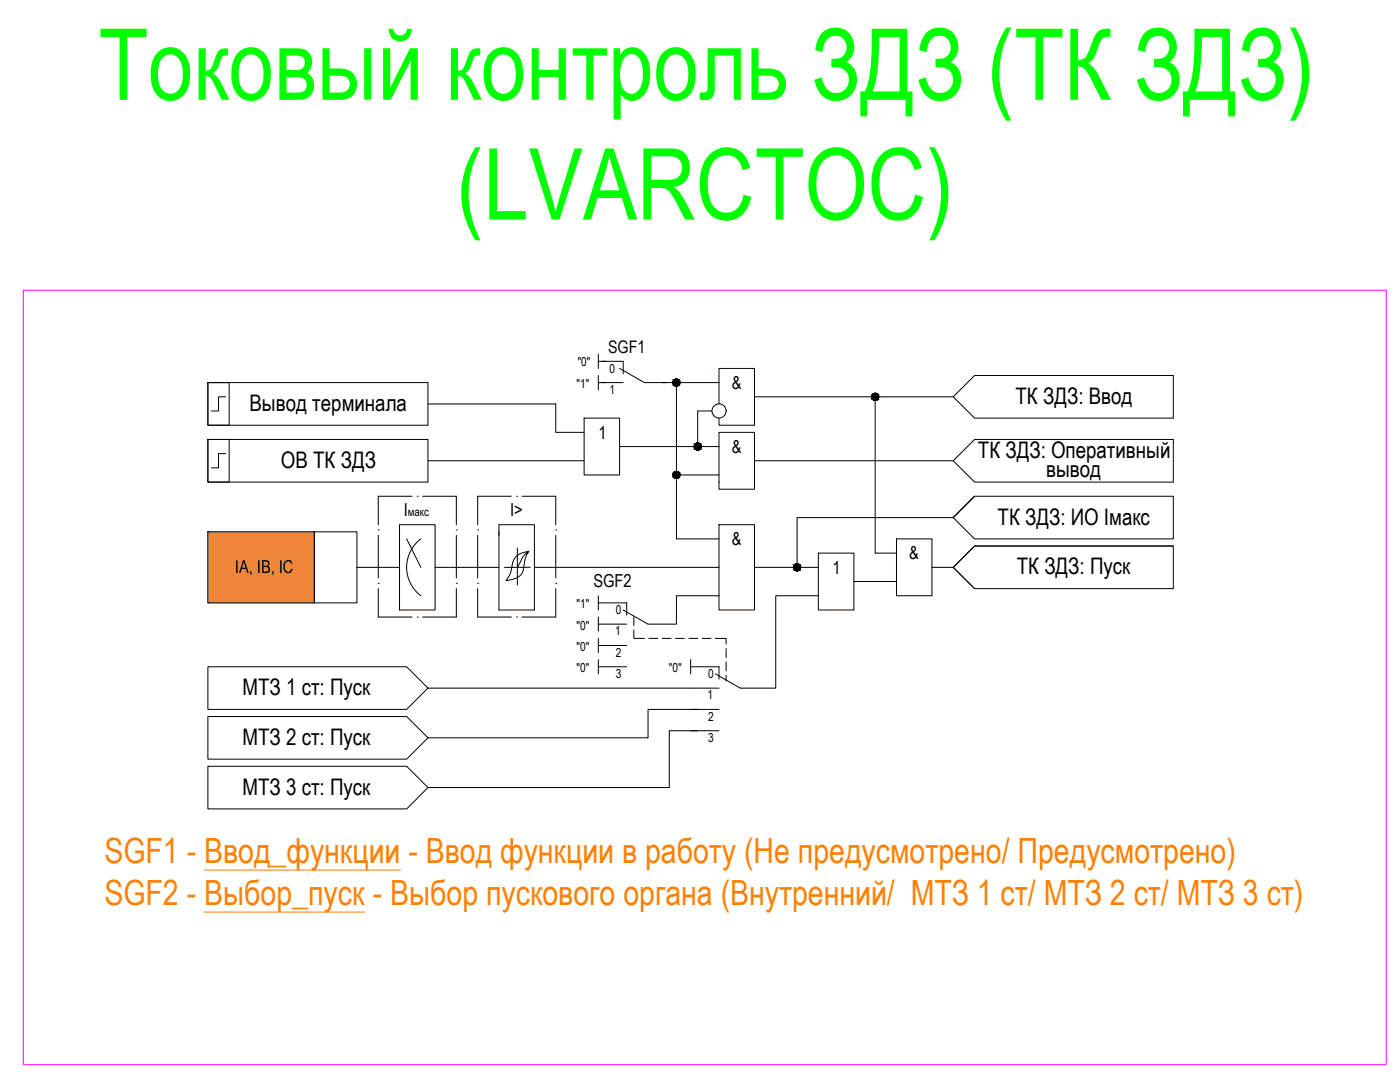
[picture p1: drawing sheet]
<svg xmlns="http://www.w3.org/2000/svg" width="775mm" height="597mm" viewBox="0 0 775 597" stroke-linecap="round" stroke-linejoin="round" font-family="sans-serif">
<!-- layer: 0 -->
<path d="M13 161h754v428h-754z" fill="none" stroke="#f0f" stroke-width=".55"/>
<path d="M113 481h109M113 504h89" fill="none" stroke="#ff7f00" stroke-width=".55"/>
<g fill="none" stroke="#000" stroke-width=".55">
<path d="M331 196v8M331 200h4M115 212h12v23h-12zM115 212h122v23h-122zM125 219h-4v8h-4M331 208v8M331 212h4M367 212h31M374 212v51h24M418 219h110M484 219v87h12M528 219l12-11h110v23h-110z"/>
<path d="M237 223h71v16h15M323 231h20v32h-20zM394 227h-8v20M398 223v-19h20v31h-20v-4M398 239h20v32h-20zM115 243h12v24h-12zM115 243h122v24h-122zM125 251h-4v8h-4M237 255h86M343 247h55M418 255h110M528 255l12-12h110v24h-110z"/>
<path d="M374 263v35h24M540 274l-12 12 12-12h110v24h-110l-12-12h-87v28M115 294h59v39h-59zM174 294h24v39h-24zM221 294v43h20v-47h-20v6M225 298l8 16M233 298a20 20 0 0 0 0 32M276 294v43h20v-47h-20v6M398 290h20v47h-20zM496 298h20v32h-20zM198 314h23M241 314h35"/>
<path d="M286 303v21M293 305a25 25 0 0 0-4 12 11 11 0 0 1-9 4 25 25 0 0 0 4-11 10 10 0 0 1 9-5 16 16 0 0 0-7 9h-7M294 314h-8M296 314h102M418 314h35M453 306h20v31h-20zM516 314h12M528 314l12-12h110v24h-110zM650 302h-110l-12 12 12 12M331 330v7M331 333h16v7M398 330h-24v15h-15l-14-8"/>
<path d="M453 330h-24v51h-19l-14-8M473 322h23M331 341v8M331 353v8M331 345h16M331 357h16M351 348v5h6M351 341v5M359 353h5M367 353h5M374 353h5M381 353h5"/>
<path d="M389 353h5M396 353h6v3M402 359v5M115 369h110l12 12-12 11h-110zM331 365v8M331 369h16M382 369h16v7M382 365v8M402 366v5M402 373v4M115 396h110l12 12-12 12h-110zM237 381h161"/>
<path d="M382 392h16M386 392h-27v16h-122M382 404h16M386 404h-15v32h-134M115 424h110l12 12-12 11h-110z"/>
<circle cx="374" cy="212" r="2"/>
<circle cx="485" cy="219" r="2"/>
<circle cx="398" cy="227" r="4"/>
<circle cx="386" cy="247" r="2"/>
<circle cx="374" cy="263" r="2"/>
<circle cx="441" cy="314" r="2"/>
</g>
<g fill="none" stroke="#000" stroke-width=".55">
<path d="M333 200h12v7M333 212h12M343 204l14 8h12M228 274h-19v16M231 274h.1M234 274h19v16M283 274h-19v16M286 274h.1M289 274h19v16M209 293h.1M209 296v24M253 293h.1"/>
<path d="M253 296v24M264 293h.1M264 296v24M308 293h.1M308 296v24M209 323h.1M209 326v15h19M253 323h.1M253 326v15h-19M264 323h.1M264 326v15h19M308 323h.1"/>
<path d="M308 326v15h-19M231 341h.1M286 341h.1"/>
</g>
<!-- layer: 0 -->
<g fill="#000" stroke="#000" stroke-width=".55">
<path d="M386 249h1zM441 316h1z"/>
<path d="M374 210h1zM374 210h1z"/>
<path d="M374 210h1zM374 210h1z"/>
<path d="M374 214h1zM374 214h1z"/>
<path d="M374 210h2zM373 210h3z"/>
<path d="M374 213h1zM374 213l1 1z"/>
<path d="M373 210h3zM373 210h3z"/>
<path d="M373 213h3zM373 213h2z"/>
<path d="M373 210l3 1zM373 210l3 1z"/>
<path d="M373 213h3zM373 213h3z"/>
<path d="M373 211h3zM373 211h3z"/>
<path d="M373 213h3zM373 213h3z"/>
<path d="M373 211h3zM373 211h3h-3z"/>
<path d="M373 212h3zM373 212l3 1z"/>
<path d="M373 211l3 1zM373 211l3 1z"/>
<path d="M373 212h3zM373 212h3z"/>
<path d="M372 212h4zM372 212h4z"/>
<path d="M484 218h1zM484 218h1z"/>
<path d="M484 218h1zM484 218h1z"/>
<path d="M484 218h2zM483 218h3z"/>
<path d="M483 218h3zM483 218h3z"/>
<path d="M483 218h3zM483 218h3z"/>
<path d="M483 218l3 1zM483 218l3 1z"/>
<path d="M483 219h3zM483 219h3z"/>
<path d="M483 219h3zM483 219h3z"/>
<path d="M483 220h3zM483 220h3z"/>
<path d="M483 219h3zM483 219l3 1z"/>
<path d="M484 221h1zM484 221h1z"/>
<path d="M484 221h1zM484 221h1z"/>
<path d="M483 221h3zM483 221h2z"/>
<path d="M483 221h3zM483 221h3z"/>
<path d="M483 221h3zM483 221h3z"/>
<path d="M483 220h3zM483 220l3 1z"/>
<path d="M386 245h1zM386 245h1z"/>
<path d="M386 245h1zM385 245h2z"/>
<path d="M385 245h2zM385 245h2z"/>
<path d="M385 249h2zM385 249h2z"/>
<path d="M385 245l3 1zM385 246h3z"/>
<path d="M385 249h2zM385 249h2z"/>
<path d="M385 246h3zM385 246h3z"/>
<path d="M385 248h3zM385 248l2 1z"/>
<path d="M385 246h3zM385 246h3z"/>
<path d="M385 248h3zM385 248h3z"/>
<path d="M384 246l4 1zM384 246l4 1z"/>
<path d="M384 248h4zM384 248h4z"/>
<path d="M384 247h4zM384 247h4z"/>
<path d="M384 247h4zM384 247l4 1z"/>
<path d="M384 247h4zM384 247h4z"/>
<path d="M374 261h1zM374 261h1z"/>
<path d="M374 261h1zM374 261h1z"/>
<path d="M374 265h1zM374 265h1z"/>
<path d="M374 261h2zM373 261h3z"/>
<path d="M374 264h1zM374 264l1 1z"/>
<path d="M373 261h3zM373 261h3z"/>
<path d="M373 264h3zM373 264h2z"/>
<path d="M373 261l3 1zM373 261l3 1z"/>
<path d="M373 264h3zM373 264h3z"/>
<path d="M373 262h3zM373 262h3z"/>
<path d="M373 264h3zM373 264h3z"/>
<path d="M373 262h3zM373 262h3z"/>
<path d="M373 263h3zM373 263l3 1z"/>
<path d="M373 262l3 1zM373 262l3 1z"/>
<path d="M373 263h3zM373 263h3z"/>
<path d="M372 263h4zM372 263h4z"/>
<path d="M441 312h1zM441 312h1z"/>
<path d="M441 312h1zM440 312h2z"/>
<path d="M440 312h2zM440 312h2z"/>
<path d="M440 316h2zM440 316h2z"/>
<path d="M440 312h3zM440 312h3z"/>
<path d="M440 315h2zM440 315l2 1z"/>
<path d="M440 312l3 1zM440 312l3 1z"/>
<path d="M440 315h3zM440 315h2z"/>
<path d="M440 313h3zM440 313h3z"/>
<path d="M440 315h3zM440 315h3z"/>
<path d="M439 313h4zM439 313h4z"/>
<path d="M439 314h4zM439 314l4 1z"/>
<path d="M439 313l4 1zM439 313l4 1z"/>
<path d="M439 314h4zM439 314h4z"/>
<path d="M439 314h4zM439 314h4z"/>
</g>
<path d="M115 294l59 39v-39zM115 294l59 39h-59z" fill="#ef8637" stroke="#ef8637" stroke-width=".55"/>
<g font-size="54.9" fill="#0f0">
<text x="54" y="55">Токовый контроль ЗДЗ (ТК ЗДЗ)</text>
<text x="253" y="121">(LVARCTOC)</text>
</g>
<g font-size="19.2" fill="#ff7f00">
<text x="58" y="477">SGF1 - Ввод_функции - Ввод функции в работу (Не предусмотрено/ Предусмотрено)</text>
<text x="58" y="500">SGF2 - Выбор_пуск - Выбор пускового органа (Внутренний/ МТЗ 1 ст/ МТЗ 2 ст/ МТЗ 3 ст)</text>
</g>
<g font-size="12.6">
<text x="138" y="227">Вывод терминала</text>
<text x="562" y="223">ТК ЗДЗ: Ввод</text>
<text x="541" y="253">ТК ЗДЗ: Оперативный</text>
<text x="156" y="259">ОВ ТК ЗДЗ</text>
<text x="579" y="264">вывод</text>
<text x="552" y="290">ТК ЗДЗ: ИО Iмакс</text>
<text x="563" y="318">ТК ЗДЗ: Пуск</text>
<text x="134" y="384">МТЗ 1 ст: Пуск</text>
<text x="134" y="412">МТЗ 2 ст: Пуск</text>
<text x="134" y="439">МТЗ 3 ст: Пуск</text>
</g>
<g font-size="9.9">
<text x="405" y="215">&amp;</text>
<text x="331" y="243">1</text>
<text x="405" y="251">&amp;</text>
<text x="224" y="285">I</text>
<text x="282" y="285">I&gt;</text>
<text x="405" y="302">&amp;</text>
<text x="503" y="309">&amp;</text>
<text x="130" y="317">IA, IB, IC</text>
<text x="461" y="317">1</text>
<text x="329" y="325">SGF2</text>
</g>
<text font-size="9.6" x="337" y="195">SGF1</text>
<g font-size="6.9">
<text x="320" y="202">&quot;0&quot;</text>
<text x="338" y="206">0</text>
<text x="319" y="215">&quot;1&quot;</text>
<text x="338" y="218">1</text>
<text x="319" y="336">&quot;1&quot;</text>
<text x="341" y="340">0</text>
<text x="319" y="348">&quot;0&quot;</text>
<text x="341" y="351">1</text>
<text x="319" y="360">&quot;0&quot;</text>
<text x="341" y="363">2</text>
<text x="319" y="372">&quot;0&quot;</text>
<text x="370" y="372">&quot;0&quot;</text>
<text x="341" y="375">3</text>
<text x="392" y="375">0</text>
<text x="392" y="387">1</text>
<text x="392" y="399">2</text>
<text x="392" y="410">3</text>
</g>
<text font-size="6.6" x="226" y="285">макс</text>
</svg>
